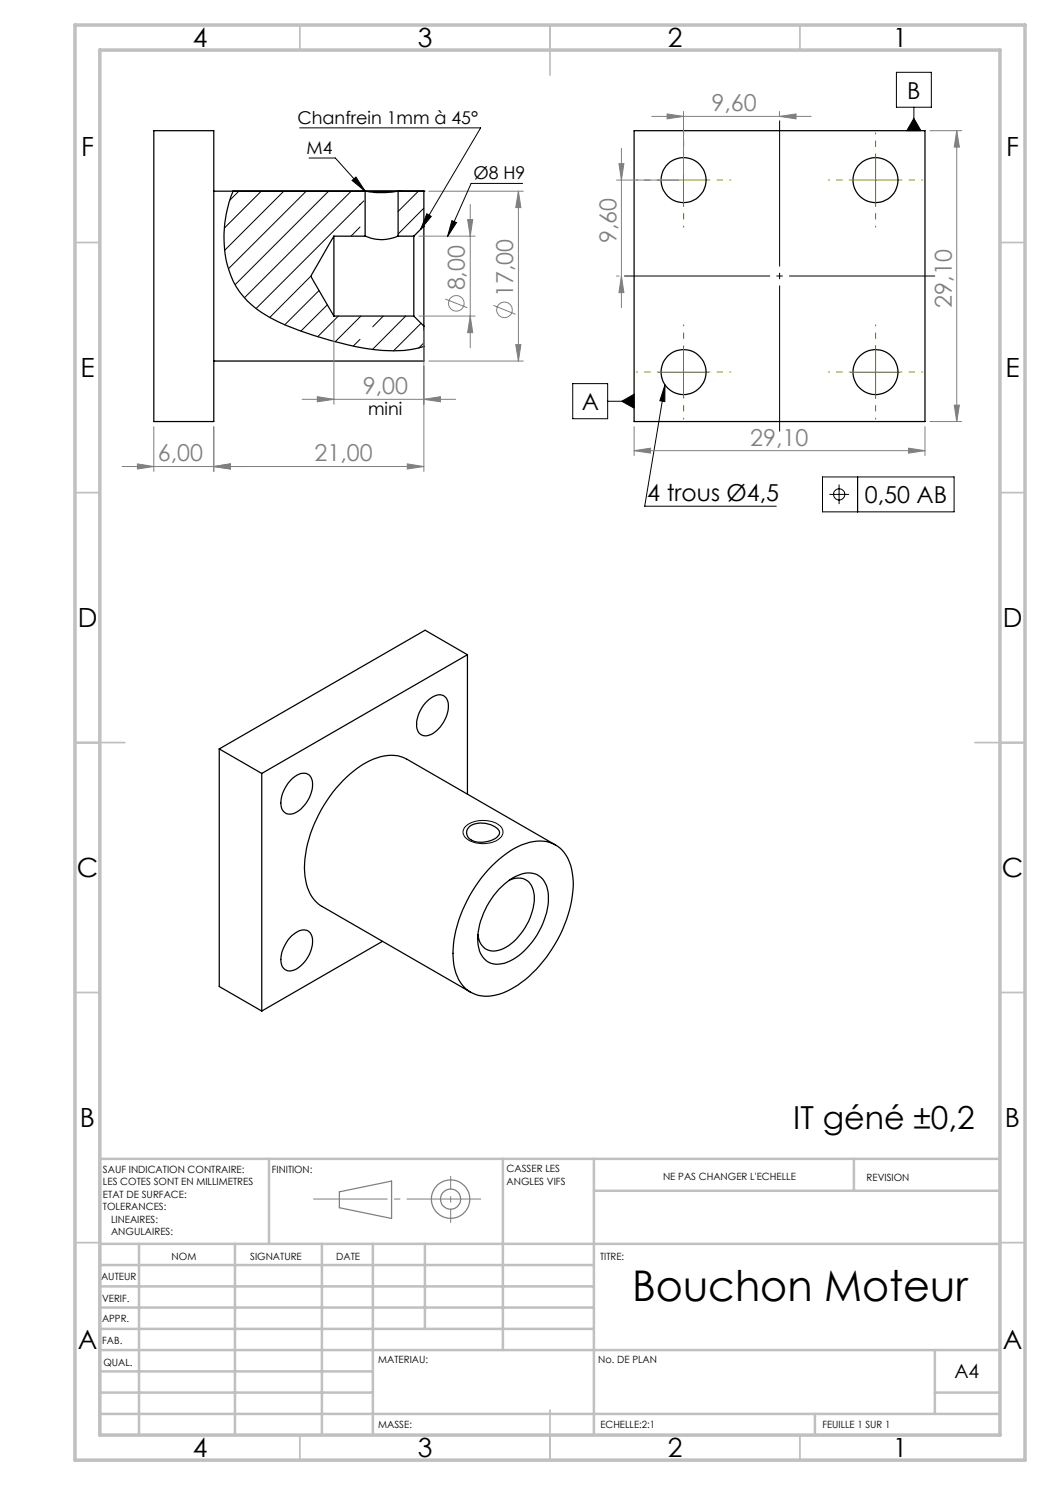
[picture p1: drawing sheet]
<svg xmlns="http://www.w3.org/2000/svg" width="210mm" height="297mm" viewBox="0 0 210 297" stroke-linecap="round" stroke-linejoin="round" font-family="sans-serif">
<g fill="none" stroke="#000" stroke-width=".2">
<path d="M179.3 14.5h7v6.9h-7zM47.8 38.2l-1.8 1.8M52.2 38.2l-7.3 7.4M56.8 38.2l-11.9 11.9M59.9 25.6h36.2l-12 20.3M61.2 38.2l-15.5 15.6M61.8 31.6h5.3l5.9 6.6M65.7 38.2l-18.7 18.7M70.2 38.2l-21.3 21.3M70.4 36.1l.8-.7 1.8 2.8zM72.3 38.2h8zM83.7 38.2l-4.1 4.1"/>
<path d="M104.5 36.7h-10.3l-4.7 10.6M182.8 23.7l1.4 2.4h-2.8zM182.8 21.4v4.7M62.2 55.2l-8.3 8.3M63.8 58.1l-6.9 6.9M72 45.4l-1.8 1.8M72.8 40.2l-21.6 21.5M84.8 41.6l-5.2 5.2M85.4 42.8l.9 .5-2.2 2.6zM90.4 44.1l.9 .4-1.8 2.8zM65.5 61l-5.3 5.2M67.7 63.2l-4.2 4.1"/>
<path d="M72 67.9l-1.3 1.3M72.2 63.2l-5.2 5.2M76.7 63.2l-2.2 2.2M81.1 63.2l-6.6 6.7M84.2 64.7l-5.5 5.5M84.8 68.6l-1.1 1M114.5 76.7h7v7h-7zM133 77v3.3l-1-.2zM133 77l-4.1 24.2h26.4M121.5 80.3h5.3M124.4 80.3l2.4-1.5v2.8zM164.5 95.4h26.3v7h-26.3z"/>
<path d="M165.9 98.9h3.9M167.8 96.9v3.9M171.5 95.4v7M93.1 165.3a5.6 5.6 0 0 1 7.2 .1 1.65 1.65 0 0 1-.9 2.6 5.8 5.8 0 0 1-6.4-.6 1.5 1.5 0 0 1 .1-2.1z"/>
<circle cx="167.8" cy="98.9" r="1.12"/>
</g>
<g fill="none" stroke="#000" stroke-width=".25">
<path d="M30.8 26.1h12v58.2h-12zM42.8 38.2h30.2M46.6 38.2a23.3 23.3 0 0 0 0 18 17.4 17.4 0 0 0 9 8.1 64.5 64.5 0 0 0 22 5.8h3.2l2.1-.3 1.9-.5M73 38.2h.1M73 38.2a19.4 19.4 0 0 0 6.6 0M73 38.2v9M79.6 38.2h5.2M79.6 38.2v9M84.8 38.2h.1M84.8 38.2v7M126.8 26.1h58.2v58.2h-58.2zM66.8 47.2v16"/>
<path d="M66.8 47.2l-4.6 8 4.6 8M66.8 47.2h6.2M73 47.2a8.1 8.1 0 0 0 6.6 0M79.6 47.2h3.2M82.8 47.2v16M84.8 45.2v20M84.8 45.2l-2 2M66.8 63.2h16M82.8 63.2l2 2M84.8 69.3v2.9h-42M84.8 65.2v4.1M93.5 130.9l-41.1 23.8"/>
<path d="M93.5 130.9v27.9M93.5 130.9l-8.5-4.9-41.1 23.8M43.9 149.8l8.5 4.9M43.9 149.8v47.5l8.5 4.9M52.4 154.7v47.5M58.3 155.9a3.1 3.1 0 0 1 3.3-1.1 3 3 0 0 1 .6 3.8 6.2 6.2 0 0 1-3.9 4.2 1.89 1.89 0 0 1-2.1-2.2 7.3 7.3 0 0 1 2.1-4.7zM85.1 140.6a3.4 3.4 0 0 1 3.6-1.5 3.1 3.1 0 0 1 .7 3.8 6.2 6.2 0 0 1-4 4.2 1.86 1.86 0 0 1-2.1-2.2 6.6 6.6 0 0 1 1.8-4.3zM93.8 165.4a4.6 4.6 0 0 1 6 .7 1.26 1.26 0 0 1-.8 1.6 5 5 0 0 1-5.1 .1 1.59 1.59 0 0 1-.1-2.4zM98.3 173.2a15.1 15.1 0 0 1 9-5 6.3 6.3 0 0 1 6.9 4.9 19.7 19.7 0 0 1-1.7 12.8 25.6 25.6 0 0 1-10.4 12 7.8 7.8 0 0 1-8.7 .1 9.5 9.5 0 0 1-2.8-8.2 27.4 27.4 0 0 1 7.7-16.6zM99.8 177.9a8.9 8.9 0 0 1 6.2-3.3 3.9 3.9 0 0 1 3.6 3.8 15.1 15.1 0 0 1-5.8 12.7 6 6 0 0 1-6 1.4 4.8 4.8 0 0 1-2.2-4.7 15.6 15.6 0 0 1 4.2-9.9zM101.9 176a3.2 3.2 0 0 1 4.9 2.5 11.2 11.2 0 0 1-2.6 8.2 7.2 7.2 0 0 1-6 3.5 3.3 3.3 0 0 1-2.6-3.3M111.1 169l-29.7-17.1a7.4 7.4 0 0 0-6.8-.1 23.9 23.9 0 0 0-11.3 12.1 20.4 20.4 0 0 0-2 12.9 7 7 0 0 0 3.1 4.5l29.7 17.1"/>
<path d="M58.3 187.2a3.1 3.1 0 0 1 3.3-1 3.1 3.1 0 0 1 .6 3.8 6.2 6.2 0 0 1-3.9 4.2 1.89 1.89 0 0 1-2.1-2.3 7.5 7.5 0 0 1 2.1-4.7zM76.5 188.3l-24.1 13.9"/>
<circle cx="136.7" cy="36" r="4.5"/>
<circle cx="175.1" cy="36" r="4.5"/>
<circle cx="136.7" cy="74.4" r="4.5"/>
<circle cx="175.1" cy="74.4" r="4.5"/>
</g>
<g fill="none" stroke="#808080" stroke-width=".2">
<path d="M85.8 38.2h18.9M103.7 38.2l.5 3.3h-1zM103.7 38.2v34M123.3 36h12.4M123.8 32.7h1l-.5 3.3zM124.3 29.7v31.9M130.4 23.3h31.8M133.4 22.8l3.3 .5-3.3 .5zM136.7 22.3v12.7M155.9 23.3l3.3-.5v1zM155.9 22.3v.8M186 26.1h6.3"/>
<path d="M191.3 26.1l.6 3.3h-1zM191.3 26.1v58.2M83.8 47.2h11.2M89 59.8l4.5 1.8M93.5 43.9h1l-.4 3.3zM94.1 40.9v28.7M123.3 55.2h.5M124.3 55.2l.5 3.3h-1zM60.4 79.9h30.7M63.5 79.3l3.3 .6-3.3 .5zM66.8 64.2v16.7M83.8 63.2h11.2"/>
<path d="M84.8 79.9l3.3-.6v1.1zM84.8 66.2v28.1M85.8 72.2h18.9M94.1 63.2l.4 3.3h-1zM98.7 61.1l4.4 1.8M103.2 68.9h1l-.5 3.3zM24.4 93.3h60.4M27.5 92.8l3.3 .5-3.3 .5zM30.8 85.3v9M42.8 93.3l3.3-.5v1zM42.8 85.3v9M81.5 92.8l3.3 .5-3.3 .5z"/>
<path d="M126.8 90.1l3.3-.5v1zM126.8 85.3v5.8M126.8 90.1h58.2M181.7 89.6l3.3 .5-3.3 .5zM185 85.3v5.8M186 84.3h6.3M190.9 81h1l-.6 3.3z"/>
<circle cx="91.3" cy="60.7" r="1.55"/>
<circle cx="100.9" cy="62" r="1.56"/>
</g>
<g fill="none" stroke="#808080" stroke-width=".25">
<path d="M67.9 238.4l10.4-2.2v7.5l-10.4-2.2z"/>
<circle cx="90.1" cy="239.8" r="2"/>
<circle cx="90.1" cy="239.8" r="3.8"/>
</g>
<path d="M124.8 55.2h62.2M155.9 86.3v-62.2" fill="none" stroke="#000" stroke-width=".2" stroke-dasharray="30.5 1.3 1.3 1.3" stroke-dashoffset="1.3" stroke-linecap="butt"/>
<g fill="none" stroke="#808000" stroke-width=".2" stroke-dasharray="30.5 1.3 1.3 1.3" stroke-dashoffset="30.1" stroke-linecap="butt">
<path d="M131.7 36h-4.5M136.7 31v-4.5M141.7 36h4.5M170.1 36h-4.5M175.1 31v-4.5M180.1 36h4.5M136.7 41v4.5M175.1 41v4.5M131.7 74.4h-4.5M136.7 69.4v-4.5M136.7 79.4v4.5M141.7 74.4h4.5"/>
<path d="M170.1 74.4h-4.5M175.1 69.4v-4.5M175.1 79.4v4.5M180.1 74.4h4.5"/>
</g>
<path d="M62.6 239.8h33.6" fill="none" stroke="#808080" stroke-width=".2" stroke-dasharray="30.5 1.3 1.3 1.3" stroke-dashoffset="15.6" stroke-linecap="butt"/>
<path d="M90.1 235.2v9.4" fill="none" stroke="#808080" stroke-width=".2" stroke-dasharray="30.5 1.3 1.3 1.3" stroke-dashoffset="27.7" stroke-linecap="butt"/>
<path d="M131.7 36h10M136.7 31v10M170.1 36h10M175.1 31v10M131.7 74.4h10M136.7 69.4v10M170.1 74.4h10M175.1 69.4v10" fill="none" stroke="#808000" stroke-width=".2"/>
<g fill="none" stroke="#c0c0c0" stroke-width=".35">
<path d="M60 5v5M110 5v10M160 5v5M15 48.5h5M200 48.5h5M15 98.5h5M200 98.5h5M15 148.5h10M195 148.5h10M15 198.5h5M200 198.5h5M15 248.5h5"/>
<path d="M200 248.5h5M60 287v5M110 282v10M160 287v5"/>
</g>
<g fill="none" stroke="#c0c0c0" stroke-width=".5">
<path d="M53.8 231.8v17M100.6 231.8v38.2M118.8 231.8v55.2M118.8 238.2h81.2M170.8 231.8v6.4M200 231.8h-180v55.2M20 248.8h180M20 257.3h98.8M20 253h98.8M27.8 248.8v38.2M47 248.8v38.2M64.4 248.8v38.2"/>
<path d="M74.6 248.8v38.2M85 248.8v17M20 265.8h98.8M20 261.5h98.8M20 278.5h54.6M20 274.3h54.6M20 270h180M187 278.5h13M187 270v12.8M20 282.8h180M163 282.8v4.2"/>
</g>
<path d="M15 5h190v287h-190zM20 10h180v277h-180z" fill="none" stroke="#c0c0c0" stroke-width=".7"/>
<path d="M133 77v3.3l-1-.2zM124.4 80.3l2.4 1.3v-2.8zM182.8 23.7l1.4 2.4h-2.8z" fill="#000"/>
<g fill="#808080">
<path d="M42.8 93.3l3.3-.5v1zM27.5 92.8l3.3 .5-3.3 .5z"/>
<path d="M42.8 93.3l3.3-.5v1zM81.5 92.8l3.3 .5-3.3 .5zM63.5 79.3l3.3 .6-3.3 .5zM84.8 79.9l3.3-.6v1.1zM126.8 90.1l3.3-.5v1zM181.7 89.6l3.3 .5-3.3 .5zM133.4 22.8l3.3 .5-3.3 .5zM155.9 23.3l3.3-.5v1z"/>
<path d="M94.1 63.2l.4 3.3h-1zM93.5 43.9h1l-.4 3.3zM190.9 81h1l-.6 3.3zM191.3 26.1l.6 3.3h-1z"/>
<path d="M103.7 38.2l.5 3.3h-1zM103.2 68.9h1l-.5 3.3zM123.8 32.7h1l-.5 3.3zM124.3 55.2l.5 3.3h-1z"/>
</g>
<path d="M70.4 36.1l.8-.7 1.8 2.8zM85.4 42.8l.9 .5-2.2 2.6zM90.4 44.1l.9 .4-1.8 2.8z" fill="#000"/>
<text font-size="8.5" x="126.4" y="260.3">Bouchon Moteur</text>
<text font-size="6.3" x="158.6" y="225.7">IT géné ±0,2</text>
<g font-size="5.3">
<text x="38.5" y="9.5">4</text>
<text x="83.5" y="9.5">3</text>
<text x="133.6" y="9.5">2</text>
<text x="178.6" y="9.5">1</text>
<text x="16.2" y="31.2">F</text>
<text x="201.2" y="31.2">F</text>
<text x="16.1" y="75.5">E</text>
<text x="201.1" y="75.5">E</text>
<text x="15.5" y="125.5">D</text>
<text x="200.5" y="125.5">D</text>
<text x="15.4" y="175.5">C</text>
<text x="200.4" y="175.5">C</text>
<text x="16" y="225.5">B</text>
<text x="201" y="225.5">B</text>
<text x="15.5" y="269.7">A</text>
<text x="200.5" y="269.7">A</text>
<text x="38.5" y="291.5">4</text>
<text x="83.5" y="291.5">3</text>
<text x="133.6" y="291.5">2</text>
<text x="178.6" y="291.5">1</text>
</g>
<g font-size="4.7" fill="#808080">
<text x="142.3" y="22.2">9,60</text>
<text x="123.3" y="48.7" transform="rotate(-90 123.3 48.7)">9,60</text>
<text x="93" y="58.1" transform="rotate(-90 93 58.1)">8,00</text>
<text x="102.6" y="59.4" transform="rotate(-90 102.6 59.4)">17,00</text>
<text x="190.4" y="61.5" transform="rotate(-90 190.4 61.5)">29,10</text>
<text x="72.6" y="78.8">9,00</text>
<text x="150" y="89.1">29,10</text>
<text x="31.6" y="92.3">6,00</text>
<text x="62.9" y="92.3">21,00</text>
</g>
<g font-size="4.7">
<text x="181.4" y="19.7">B</text>
<text x="116.3" y="82">A</text>
<text x="129.5" y="100.2">4 trous Ø4,5</text>
<text x="173" y="100.6">0,50 AB</text>
</g>
<text font-size="3.9" x="190.9" y="275.5">A4</text>
<g font-size="3.5">
<text x="59.5" y="24.8">Chanfrein 1mm à 45°</text>
<text x="61.3" y="30.7">M4</text>
<text x="94.7" y="35.9">Ø8 H9</text>
<text x="73.6" y="83">mini</text>
</g>
<g font-size="2">
<text x="20.6" y="234.6">SAUF INDICATION CONTRAIRE:</text>
<text x="20.6" y="237.1">LES COTES SONT EN MILLIMETRES</text>
<text x="20.6" y="239.6">ETAT DE SURFACE:</text>
<text x="54.4" y="234.6">FINITION:</text>
<text x="101.3" y="234.5">CASSER LES</text>
<text x="101.3" y="237">ANGLES VIFS</text>
<text x="132.6" y="236">NE PAS CHANGER L'ECHELLE</text>
<text x="173.3" y="236.2">REVISION</text>
<text x="20.6" y="242.1">TOLERANCES:</text>
<text x="22.2" y="244.6">LINEAIRES:</text>
<text x="22.2" y="247.1">ANGULAIRES:</text>
<text x="34.3" y="252">NOM</text>
<text x="50" y="251.9">SIGNATURE</text>
<text x="67.2" y="251.9">DATE</text>
<text x="120" y="251.9">TITRE:</text>
<text x="20.2" y="256.1">AUTEUR</text>
<text x="20.4" y="260.3">VERIF.</text>
<text x="20.4" y="264.4">APPR.</text>
<text x="20.5" y="268.8">FAB.</text>
<text x="20.7" y="273.1">QUAL.</text>
<text x="75.7" y="272.5">MATERIAU:</text>
<text x="119.6" y="272.5">No. DE PLAN</text>
<text x="75.6" y="285.5">MASSE:</text>
<text x="120.1" y="285.6">ECHELLE:2:1</text>
<text x="164.5" y="285.6">FEUILLE 1 SUR 1</text>
</g>
</svg>
